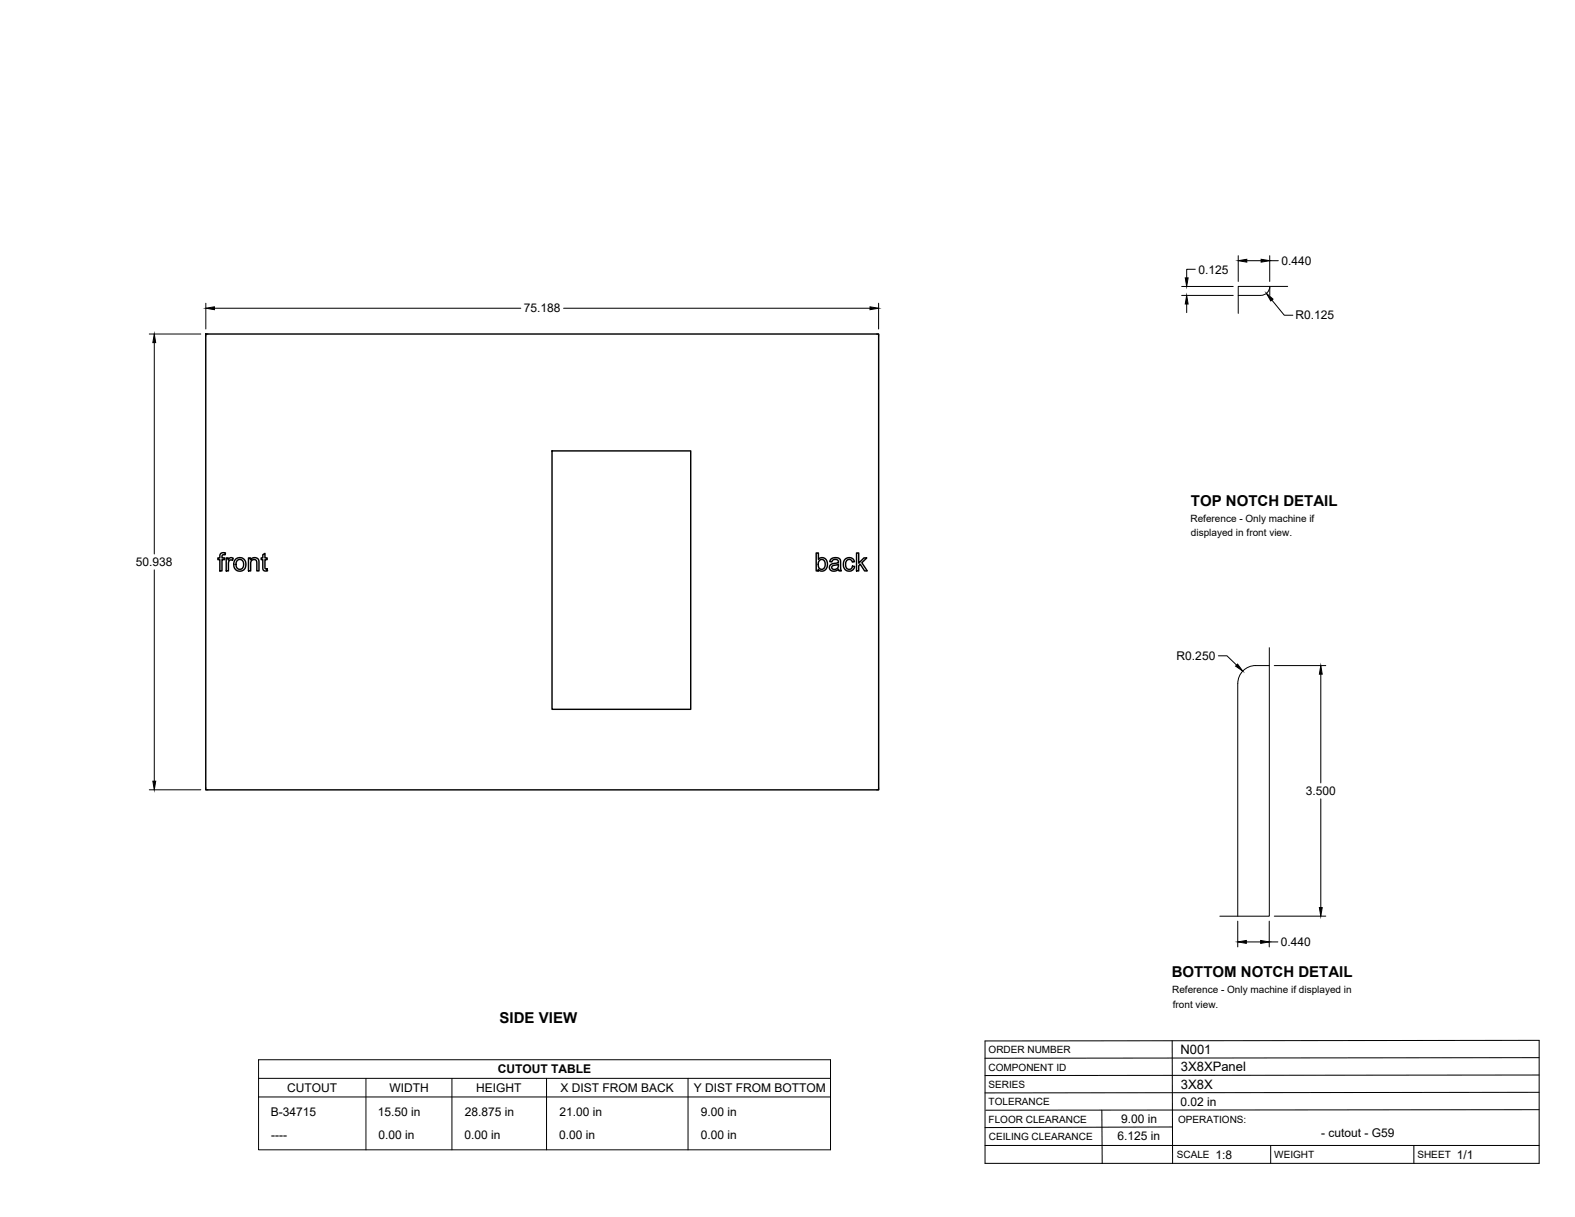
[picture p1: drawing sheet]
<svg xmlns="http://www.w3.org/2000/svg" width="559mm" height="432mm" viewBox="0 0 559 432" stroke-linecap="round" stroke-linejoin="round" font-family="sans-serif">
<!-- layer: Visible -->
<g fill="none" stroke="#000" stroke-width=".51">
<path d="M73 118.5h238.7v161.7h-238.7zM195.9 160h49.2v91.7h-49.2zM78.2 196.5l.8-.4 1 .1-.1 .7a.73 .73 0 0 0-.8-.1 .73 .73 0 0 0-.3 .7v.5h.9v.6h-.9v4h-.8v-4h-.7v-.6h.7zM80.3 198h.7v.6a1.12 1.12 0 0 1 1.8-.5l-.3 .7-.4-.1a1.06 1.06 0 0 0-1.1 1.5v2.4h-.7zM83.7 198.4l.9-.5a2.33 2.33 0 0 1 2.6 2.9 2.33 2.33 0 0 1-3.7 1.2l-.5-1.3a2.56 2.56 0 0 1 .7-2.3zM84.1 198.9l1.3-.4 .9 .8 .1 1.5-.7 1-.9 .2-.9-.7-.2-1.2zM88.2 198h.7v.6a1.64 1.64 0 0 1 1.9-.7 1.64 1.64 0 0 1 1.1 1.8v2.9h-.8l-.1-3.7-.9-.4-.8 .3-.4 .8v3h-.7zM93.2 196.8l.8-.5v1.7h.8v.6h-.8v3.1l.8 .2 .1 .6-.6 .1a1.02 1.02 0 0 1-1.1-1.4v-2.6h-.5v-.6h.5zM289.6 196.2h.8v2.3a1.92 1.92 0 0 1 2.3-.3 1.92 1.92 0 0 1 .9 2.2l-.3 1.2a1.74 1.74 0 0 1-3 .4v.6h-.7zM290.7 198.9l.5-.3a1.77 1.77 0 0 1 1.7 1.2 1.77 1.77 0 0 1-.8 2l-.6 .2-.6-.2a2.15 2.15 0 0 1-.6-2.2zM294.7 198.5l.7-.5 1.1-.2 1.5 .5 .5 4.3h-.8l-.2-.6a1.76 1.76 0 0 1-1.9 .7 1.76 1.76 0 0 1-1.3-1.6l.6-.9 1.7-.4a.68 .68 0 0 0 .8-.6 .68 .68 0 0 0-.8-.7 1.11 1.11 0 0 0-1.5 .9l-.7-.1zM299.8 198.5a1.95 1.95 0 0 1 1.9-.7 1.95 1.95 0 0 1 1.4 1.5l-.7 .1a1.26 1.26 0 0 0-1.6-.8 1.26 1.26 0 0 0-.8 1.7l.1 .8 .6 .7a1.16 1.16 0 0 0 1.8-.9l.7 .1-.3 .9a2.06 2.06 0 0 1-2.5 .6 2.06 2.06 0 0 1-1.2-2.2z"/>
<path d="M303.9 196.2h.8v3.6l1.8-1.8h1l-1.7 1.7 1.9 2.9h-1l-1.5-2.4-.5 .5v1.9h-.8zM295.3 200.9l1.4-.4a.43 .43 0 0 1 .5-.2 .43 .43 0 0 1 .3 .5 1.25 1.25 0 0 1-1 1.2 1.25 1.25 0 0 1-1.4-.7z"/>
</g>
<!-- layer: Reference -->
<path d="M73.8 118.5h-.8v.8M310.9 118.5h.8v.8M439.3 104.8h8M447.3 104.8a3.2 3.2 0 0 0 3.2-3.2v3.2M456.9 101.6h-17.6v9.6M450.3 236.2a12.8 12.8 0 0 0-7.7 .6 6.4 6.4 0 0 0-3.4 5.7l-.1 82.6M450.3 229.8v95.3h-17.5M73 279.4v.8h.8M311.7 279.4v.8h-.8" fill="none" stroke="#000" stroke-width=".35"/>
<!-- layer: Titleblock -->
<path d="M349.5 369.3l196.6-.2v43.7h-196.6zM415.9 369.3l.1 43.5M546.1 375.3l-196.6 .2M390.9 393.9l.2 18.9M416 399.9l-66.5 .2M546.1 393.7l-196.3 .2M546.1 387.6l-196.6 .2M546.1 381.4l-196.6 .2M349.5 406.4h196.6M450.8 406.4v6.4M501.6 406.4v6.4" fill="none" stroke="#000" stroke-width=".36"/>
<!-- layer: Custom Tables -->
<path d="M91.7 376h203v32h-203zM91.7 382.6h203M91.7 389.2h203M129.8 382.6v25.4M160.3 382.6v25.4M193.9 382.6v25.4M244.1 382.6v25.4" fill="none" stroke="#000" stroke-width=".35"/>
<!-- layer: FD_Dimensions -->
<g fill="none" stroke="#000" stroke-width=".35">
<path d="M424.1 95.5h-3.1v3.1M439.3 90.7v9.2M442.4 92.5h5M450.5 90.7v9.2M450.5 92.5h3M53 118.5h18.2M73 107.6v9.1M76.1 109.4h108.7M200 109.4h108.7M311.7 107.6v9.1M419.2 104.8h18.3M419.2 101.6h18.3"/>
<path d="M421 107.9v3M451.3 106.5l4.4 5.3h3M54.7 121.6v75M54.7 202.2v75M432.3 232.7h3l3.4 3.3M452.1 236.2h18.3M468.6 239.2v38.6M53 280.2h18.2M468.6 283.4v38.6M439.1 326.8v9.2M442.2 334.2h5.1M450.3 326.8v9.2"/>
<path d="M450.3 334.2h3.1M452.1 325.1h18.3"/>
</g>
<g fill="#000" stroke="#000" stroke-width=".35">
<path d="M420.5 98.6h1l-.5 3zM439.3 92.5l3.1-.5v1zM447.4 92l3.1 .5-3.1 .5zM73 109.4l3.1-.5v1zM308.7 108.9l3 .5-3 .5zM421 104.8l.5 3.1h-1zM449.3 104.1l2.4 2-.8 .7zM54.7 118.5l.5 3.1h-1zM439.1 235.6l1.8 2.5-2.5-1.8zM468.6 236.2l.5 3h-1zM54.2 277.2h1l-.5 3zM439.1 334.2l3.1-.5v1z"/>
<path d="M447.3 333.7l3 .5-3 .5zM468.1 322h1l-.5 3.1z"/>
</g>
<g font-size="5.3">
<text x="422.6" y="179.5">TOP NOTCH DETAIL</text>
<text x="415.8" y="346.8">BOTTOM NOTCH DETAIL</text>
<text x="177.3" y="363.1">SIDE VIEW</text>
</g>
<g font-size="4.6">
<text x="418.8" y="373.8">N001</text>
<text x="419" y="380.1">3X8XPanel</text>
<text x="419" y="386.2">3X8X</text>
</g>
<g font-size="4.3">
<text x="454.6" y="94">0.440</text>
<text x="425.2" y="97">0.125</text>
<text x="185.8" y="110.9">75.188</text>
<text x="459.6" y="113.3">R0.125</text>
<text x="48.2" y="200.9">50.938</text>
<text x="417.5" y="234.2">R0.250</text>
<text x="463.3" y="282.1">3.500</text>
<text x="454.5" y="335.7">0.440</text>
<text x="176.6" y="380.8">CUTOUT TABLE</text>
<text x="101.9" y="387.4">CUTOUT</text>
<text x="138.2" y="387.4">WIDTH</text>
<text x="169" y="387.4">HEIGHT</text>
<text x="198.9" y="387.4">X DIST FROM BACK</text>
<text x="246.1" y="387.4">Y DIST FROM BOTTOM</text>
<text x="418.8" y="392.4">0.02 in</text>
<text x="96.1" y="396.1">B-34715</text>
<text x="134.1" y="396.1">15.50 in</text>
<text x="164.9" y="396.1">28.875 in</text>
<text x="198.5" y="396.1">21.00 in</text>
<text x="248.7" y="396.1">9.00 in</text>
<text x="397.8" y="398.3">9.00 in</text>
<text x="96.2" y="404">----</text>
<text x="134.3" y="404">0.00 in</text>
<text x="164.8" y="404">0.00 in</text>
<text x="198.4" y="404">0.00 in</text>
<text x="248.6" y="404">0.00 in</text>
<text x="396.5" y="404.3">6.125 in</text>
<text x="468.8" y="403.3">- cutout - G59</text>
<text x="431.3" y="411.1">1:8</text>
<text x="516.9" y="411.1">1/1</text>
</g>
<g font-size="3.5">
<text x="422.4" y="185">Reference - Only machine if</text>
<text x="422.6" y="190.2">displayed in front view.</text>
<text x="415.9" y="352.4">Reference - Only machine if displayed in</text>
<text x="416.1" y="357.5">front view.</text>
<text x="350.8" y="373.6">ORDER NUMBER</text>
<text x="350.8" y="379.9">COMPONENT ID</text>
<text x="350.8" y="386.1">SERIES</text>
<text x="350.8" y="392.2">TOLERANCE</text>
<text x="350.8" y="398.4">FLOOR CLEARANCE</text>
<text x="418" y="398.4">OPERATIONS:</text>
<text x="350.8" y="404.4">CEILING CLEARANCE</text>
<text x="417.5" y="410.9">SCALE</text>
<text x="452.1" y="410.9">WEIGHT</text>
<text x="502.9" y="410.9">SHEET</text>
</g>
</svg>
